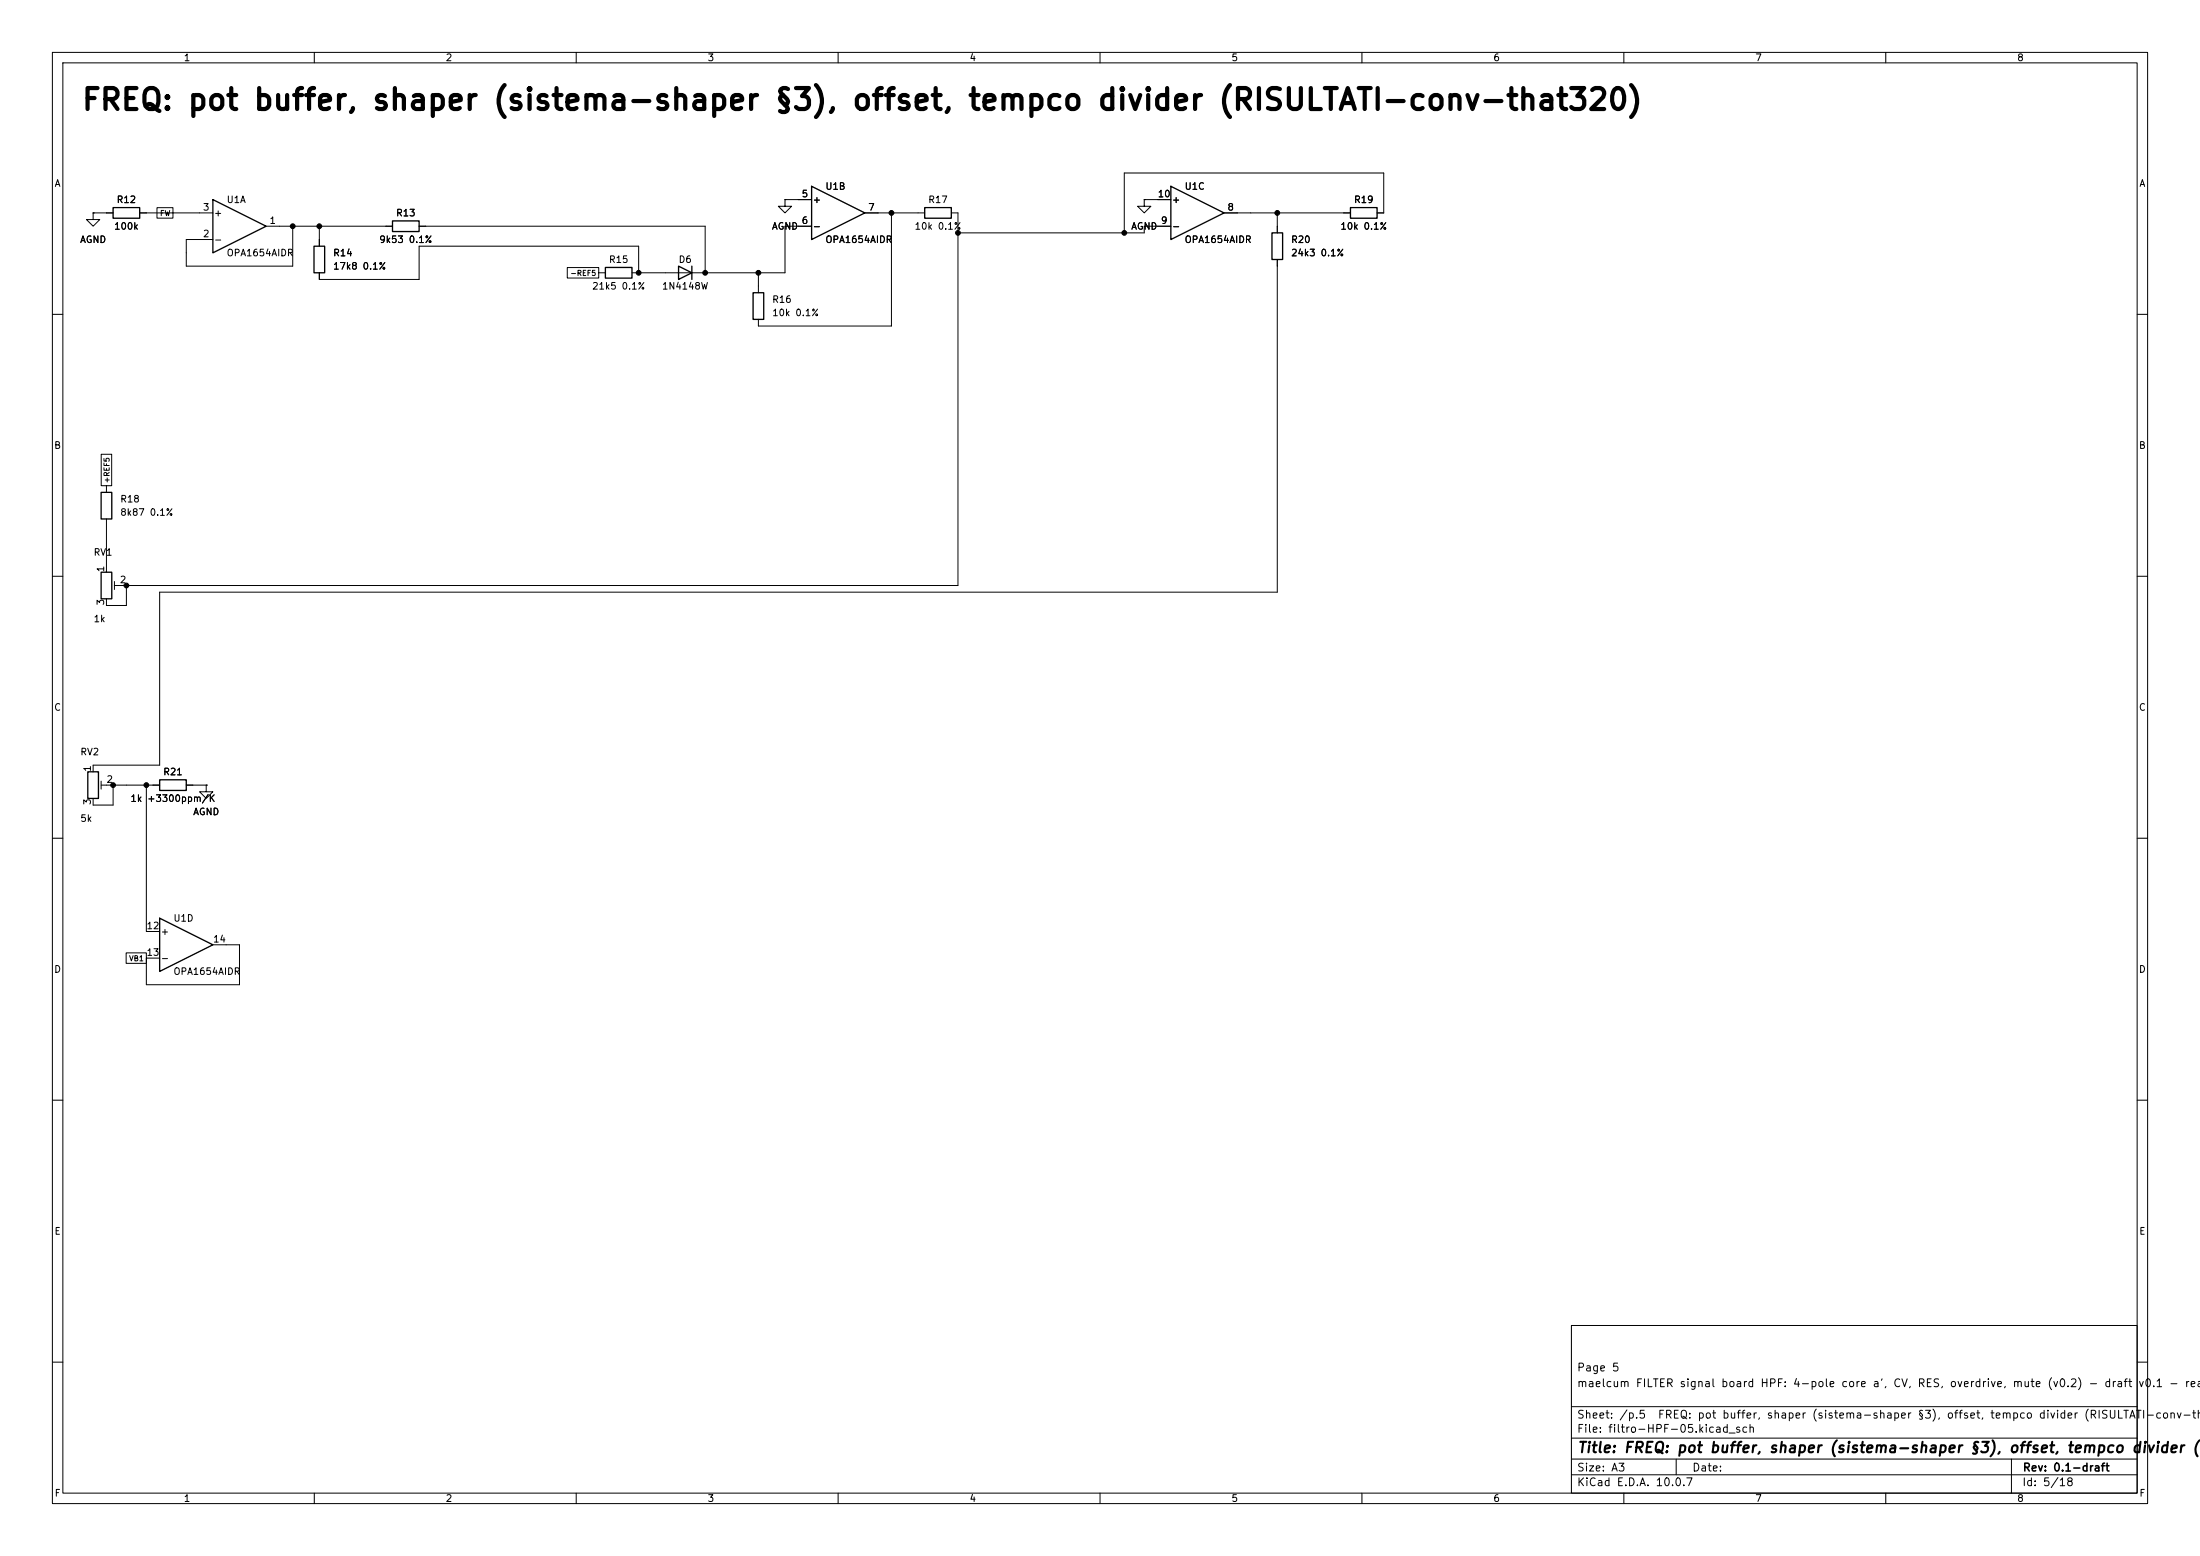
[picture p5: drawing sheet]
(kicad_sch
 (version 20260101)
 (generator "eeschema")
 (generator_version "10.0")
 (paper "A3")
 (title_block
  (title "FREQ: pot buffer, shaper (sistema-shaper §3), offset, tempco divider (RISULTATI-conv-that320)")
  (rev "0.1-draft")
  (comment 1 "maelcum FILTER signal board HPF: 4-pole core a', CV, RES, overdrive, mute (v0.2) - draft v0.1 - readable schematic")
  (comment 2 "Page 5"))
 (lib_symbols
  (symbol
   "Amplifier_Operational:TL074"
   (pin_names
    (offset 0.127)) (exclude_from_sim no) (in_bom yes) (on_board yes)
   (in_pos_files yes)
   (duplicate_pin_numbers_are_jumpers no)
   (property
    "Reference"
    "U" (at 0 5.08 0) (show_name no) (do_not_autoplace no) (effects (font (size 1.27 1.27)) (justify left)))
   (property
    "Value"
    "TL074" (at 0 -5.08 0) (show_name no) (do_not_autoplace no) (effects (font (size 1.27 1.27)) (justify left)))
   (property
    "Footprint"
    "" (at -1.27 2.54 0) (show_name no) (do_not_autoplace no) (hide yes) (effects (font (size 1.27 1.27))))
   (property
    "Datasheet"
    "http://www.ti.com/lit/ds/symlink/tl071.pdf" (at 1.27 5.08 0) (show_name no) (do_not_autoplace no) (hide yes) (effects (font (size 1.27 1.27))))
   (property
    "Description"
    "Quad Low-Noise JFET-Input Operational Amplifiers, DIP-14/SOIC-14" (at 0 0 0) (show_name no) (do_not_autoplace no) (hide yes) (effects (font (size 1.27 1.27))))
   (property
    "ki_locked"
    "" (at 0 0 0) (show_name no) (do_not_autoplace no) (effects (font (size 1.27 1.27))))
   (property
    "ki_keywords"
    "quad opamp" (at 0 0 0) (show_name no) (do_not_autoplace no) (hide yes) (effects (font (size 1.27 1.27))))
   (property
    "ki_fp_filters"
    "SOIC*3.9x8.7mm*P1.27mm* DIP*W7.62mm* TSSOP*4.4x5mm*P0.65mm* SSOP*5.3x6.2mm*P0.65mm* MSOP*3x3mm*P0.5mm*" (at 0 0 0) (show_name no) (do_not_autoplace no) (hide yes) (effects (font (size 1.27 1.27))))
   (symbol
    "TL074_1_1"
    (polyline (pts (xy -5.08 5.08) (xy 5.08 0) (xy -5.08 -5.08) (xy -5.08 5.08)) (stroke (width 0.254) (type default)) (fill (type background)))
    (pin
    output
    line (at 7.62 0 180) (length 2.54) (name
    "" (effects (font (size 1.27 1.27)))) (number
    "1" (effects (font (size 1.27 1.27)))))
    (pin
    input
    line (at -7.62 -2.54 0) (length 2.54) (name
    "-" (effects (font (size 1.27 1.27)))) (number
    "2" (effects (font (size 1.27 1.27)))))
    (pin
    input
    line (at -7.62 2.54 0) (length 2.54) (name
    "+" (effects (font (size 1.27 1.27)))) (number
    "3" (effects (font (size 1.27 1.27))))))
   (symbol
    "TL074_2_1"
    (polyline (pts (xy -5.08 5.08) (xy 5.08 0) (xy -5.08 -5.08) (xy -5.08 5.08)) (stroke (width 0.254) (type default)) (fill (type background)))
    (pin
    input
    line (at -7.62 2.54 0) (length 2.54) (name
    "+" (effects (font (size 1.27 1.27)))) (number
    "5" (effects (font (size 1.27 1.27)))))
    (pin
    input
    line (at -7.62 -2.54 0) (length 2.54) (name
    "-" (effects (font (size 1.27 1.27)))) (number
    "6" (effects (font (size 1.27 1.27)))))
    (pin
    output
    line (at 7.62 0 180) (length 2.54) (name
    "" (effects (font (size 1.27 1.27)))) (number
    "7" (effects (font (size 1.27 1.27))))))
   (symbol
    "TL074_3_1"
    (polyline (pts (xy -5.08 5.08) (xy 5.08 0) (xy -5.08 -5.08) (xy -5.08 5.08)) (stroke (width 0.254) (type default)) (fill (type background)))
    (pin
    output
    line (at 7.62 0 180) (length 2.54) (name
    "" (effects (font (size 1.27 1.27)))) (number
    "8" (effects (font (size 1.27 1.27)))))
    (pin
    input
    line (at -7.62 -2.54 0) (length 2.54) (name
    "-" (effects (font (size 1.27 1.27)))) (number
    "9" (effects (font (size 1.27 1.27)))))
    (pin
    input
    line (at -7.62 2.54 0) (length 2.54) (name
    "+" (effects (font (size 1.27 1.27)))) (number
    "10" (effects (font (size 1.27 1.27))))))
   (symbol
    "TL074_4_1"
    (polyline (pts (xy -5.08 5.08) (xy 5.08 0) (xy -5.08 -5.08) (xy -5.08 5.08)) (stroke (width 0.254) (type default)) (fill (type background)))
    (pin
    input
    line (at -7.62 2.54 0) (length 2.54) (name
    "+" (effects (font (size 1.27 1.27)))) (number
    "12" (effects (font (size 1.27 1.27)))))
    (pin
    input
    line (at -7.62 -2.54 0) (length 2.54) (name
    "-" (effects (font (size 1.27 1.27)))) (number
    "13" (effects (font (size 1.27 1.27)))))
    (pin
    output
    line (at 7.62 0 180) (length 2.54) (name
    "" (effects (font (size 1.27 1.27)))) (number
    "14" (effects (font (size 1.27 1.27))))))
   (symbol
    "TL074_5_1"
    (pin
    power_in
    line (at -2.54 7.62 270) (length 3.81) (name
    "V+" (effects (font (size 1.27 1.27)))) (number
    "4" (effects (font (size 1.27 1.27)))))
    (pin
    power_in
    line (at -2.54 -7.62 90) (length 3.81) (name
    "V-" (effects (font (size 1.27 1.27)))) (number
    "11" (effects (font (size 1.27 1.27))))))
   (embedded_fonts no))
  (symbol
   "Device:R"
   (pin_numbers (hide yes))
   (pin_names
    (offset 0)) (exclude_from_sim no) (in_bom yes) (on_board yes)
   (in_pos_files yes)
   (duplicate_pin_numbers_are_jumpers no)
   (property
    "Reference"
    "R" (at 2.032 0 90) (show_name no) (do_not_autoplace no) (effects (font (size 1.27 1.27))))
   (property
    "Value"
    "R" (at 0 0 90) (show_name no) (do_not_autoplace no) (effects (font (size 1.27 1.27))))
   (property
    "Footprint"
    "" (at -1.778 0 90) (show_name no) (do_not_autoplace no) (hide yes) (effects (font (size 1.27 1.27))))
   (property
    "Datasheet"
    "" (at 0 0 0) (show_name no) (do_not_autoplace no) (hide yes) (effects (font (size 1.27 1.27))))
   (property
    "Description"
    "Resistor" (at 0 0 0) (show_name no) (do_not_autoplace no) (hide yes) (effects (font (size 1.27 1.27))))
   (property
    "ki_keywords"
    "R res resistor" (at 0 0 0) (show_name no) (do_not_autoplace no) (hide yes) (effects (font (size 1.27 1.27))))
   (property
    "ki_fp_filters"
    "R_*" (at 0 0 0) (show_name no) (do_not_autoplace no) (hide yes) (effects (font (size 1.27 1.27))))
   (symbol
    "R_0_1"
    (rectangle (start -1.016 -2.54) (end 1.016 2.54) (stroke (width 0.254) (type default)) (fill (type none))))
   (symbol
    "R_1_1"
    (pin
    passive
    line (at 0 3.81 270) (length 1.27) (name
    "" (effects (font (size 1.27 1.27)))) (number
    "1" (effects (font (size 1.27 1.27)))))
    (pin
    passive
    line (at 0 -3.81 90) (length 1.27) (name
    "" (effects (font (size 1.27 1.27)))) (number
    "2" (effects (font (size 1.27 1.27))))))
   (embedded_fonts no))
  (symbol
   "power:GND"
   (power global)
   (pin_numbers (hide yes))
   (pin_names
    (offset 0) (hide yes)) (exclude_from_sim no) (in_bom yes) (on_board yes)
   (in_pos_files yes)
   (duplicate_pin_numbers_are_jumpers no)
   (property
    "Reference"
    "#PWR" (at 0 -6.35 0) (show_name no) (do_not_autoplace no) (hide yes) (effects (font (size 1.27 1.27))))
   (property
    "Value"
    "GND" (at 0 -3.81 0) (show_name no) (do_not_autoplace no) (effects (font (size 1.27 1.27))))
   (property
    "Footprint"
    "" (at 0 0 0) (show_name no) (do_not_autoplace no) (hide yes) (effects (font (size 1.27 1.27))))
   (property
    "Datasheet"
    "" (at 0 0 0) (show_name no) (do_not_autoplace no) (hide yes) (effects (font (size 1.27 1.27))))
   (property
    "Description"
    "Power symbol creates a global label with name \"GND\" , ground" (at 0 0 0) (show_name no) (do_not_autoplace no) (hide yes) (effects (font (size 1.27 1.27))))
   (property
    "ki_keywords"
    "global power" (at 0 0 0) (show_name no) (do_not_autoplace no) (hide yes) (effects (font (size 1.27 1.27))))
   (symbol
    "GND_0_1"
    (polyline (pts (xy 0 0) (xy 0 -1.27) (xy 1.27 -1.27) (xy 0 -2.54) (xy -1.27 -1.27) (xy 0 -1.27)) (stroke (width 0) (type default)) (fill (type none))))
   (symbol
    "GND_1_1"
    (pin
    power_in
    line (at 0 0 270) (length 0) (name
    "" (effects (font (size 1.27 1.27)))) (number
    "1" (effects (font (size 1.27 1.27))))))
   (embedded_fonts no))
  (symbol
   "Diode:1N4148W"
   (pin_numbers (hide yes))
   (pin_names (hide yes)) (exclude_from_sim no) (in_bom yes) (on_board yes)
   (in_pos_files yes)
   (duplicate_pin_numbers_are_jumpers no)
   (property
    "Reference"
    "D" (at 0 2.54 0) (show_name no) (do_not_autoplace no) (effects (font (size 1.27 1.27))))
   (property
    "Value"
    "1N4148W" (at 0 -2.54 0) (show_name no) (do_not_autoplace no) (effects (font (size 1.27 1.27))))
   (property
    "Footprint"
    "Diode_SMD:D_SOD-123" (at 0 -4.445 0) (show_name no) (do_not_autoplace no) (hide yes) (effects (font (size 1.27 1.27))))
   (property
    "Datasheet"
    "https://www.vishay.com/docs/85748/1n4148w.pdf" (at 0 0 0) (show_name no) (do_not_autoplace no) (hide yes) (effects (font (size 1.27 1.27))))
   (property
    "Description"
    "75V 0.15A Fast Switching Diode, SOD-123" (at 0 0 0) (show_name no) (do_not_autoplace no) (hide yes) (effects (font (size 1.27 1.27))))
   (property
    "Sim.Device"
    "D" (at 0 0 0) (show_name no) (do_not_autoplace no) (hide yes) (effects (font (size 1.27 1.27))))
   (property
    "Sim.Pins"
    "1=K 2=A" (at 0 0 0) (show_name no) (do_not_autoplace no) (hide yes) (effects (font (size 1.27 1.27))))
   (property
    "ki_keywords"
    "diode" (at 0 0 0) (show_name no) (do_not_autoplace no) (hide yes) (effects (font (size 1.27 1.27))))
   (property
    "ki_fp_filters"
    "D*SOD?123*" (at 0 0 0) (show_name no) (do_not_autoplace no) (hide yes) (effects (font (size 1.27 1.27))))
   (symbol
    "1N4148W_0_1"
    (polyline (pts (xy -1.27 1.27) (xy -1.27 -1.27)) (stroke (width 0.254) (type default)) (fill (type none)))
    (polyline (pts (xy 1.27 1.27) (xy 1.27 -1.27) (xy -1.27 0) (xy 1.27 1.27)) (stroke (width 0.254) (type default)) (fill (type none)))
    (polyline (pts (xy 1.27 0) (xy -1.27 0)) (stroke (width 0) (type default)) (fill (type none))))
   (symbol
    "1N4148W_1_1"
    (pin
    passive
    line (at -3.81 0 0) (length 2.54) (name
    "K" (effects (font (size 1.27 1.27)))) (number
    "1" (effects (font (size 1.27 1.27)))))
    (pin
    passive
    line (at 3.81 0 180) (length 2.54) (name
    "A" (effects (font (size 1.27 1.27)))) (number
    "2" (effects (font (size 1.27 1.27))))))
   (embedded_fonts no))
  (symbol
   "Device:R_Potentiometer_Trim"
   (pin_names
    (offset 1.016) (hide yes)) (exclude_from_sim no) (in_bom yes) (on_board yes)
   (in_pos_files yes)
   (duplicate_pin_numbers_are_jumpers no)
   (property
    "Reference"
    "RV" (at -4.445 0 90) (show_name no) (do_not_autoplace no) (effects (font (size 1.27 1.27))))
   (property
    "Value"
    "R_Potentiometer_Trim" (at -2.54 0 90) (show_name no) (do_not_autoplace no) (effects (font (size 1.27 1.27))))
   (property
    "Footprint"
    "" (at 0 0 0) (show_name no) (do_not_autoplace no) (hide yes) (effects (font (size 1.27 1.27))))
   (property
    "Datasheet"
    "" (at 0 0 0) (show_name no) (do_not_autoplace no) (hide yes) (effects (font (size 1.27 1.27))))
   (property
    "Description"
    "Trim-potentiometer" (at 0 0 0) (show_name no) (do_not_autoplace no) (hide yes) (effects (font (size 1.27 1.27))))
   (property
    "Sim.Device"
    "R" (at 0 0 0) (show_name no) (do_not_autoplace no) (hide yes) (effects (font (size 1.27 1.27))))
   (property
    "Sim.Type"
    "POT" (at 0 0 0) (show_name no) (do_not_autoplace no) (hide yes) (effects (font (size 1.27 1.27))))
   (property
    "Sim.Pins"
    "1=r0 2=wiper 3=r1" (at 0 0 0) (show_name no) (do_not_autoplace no) (hide yes) (effects (font (size 1.27 1.27))))
   (property
    "ki_keywords"
    "resistor variable trimpot trimmer" (at 0 0 0) (show_name no) (do_not_autoplace no) (hide yes) (effects (font (size 1.27 1.27))))
   (property
    "ki_fp_filters"
    "Potentiometer*" (at 0 0 0) (show_name no) (do_not_autoplace no) (hide yes) (effects (font (size 1.27 1.27))))
   (symbol
    "R_Potentiometer_Trim_0_1"
    (rectangle (start 1.016 2.54) (end -1.016 -2.54) (stroke (width 0.254) (type default)) (fill (type none)))
    (polyline (pts (xy 1.524 0.762) (xy 1.524 -0.762)) (stroke (width 0) (type default)) (fill (type none)))
    (polyline (pts (xy 2.54 0) (xy 1.524 0)) (stroke (width 0) (type default)) (fill (type none))))
   (symbol
    "R_Potentiometer_Trim_1_1"
    (pin
    passive
    line (at 0 3.81 270) (length 1.27) (name
    "1" (effects (font (size 1.27 1.27)))) (number
    "1" (effects (font (size 1.27 1.27)))))
    (pin
    passive
    line (at 3.81 0 180) (length 1.27) (name
    "2" (effects (font (size 1.27 1.27)))) (number
    "2" (effects (font (size 1.27 1.27)))))
    (pin
    passive
    line (at 0 -3.81 90) (length 1.27) (name
    "3" (effects (font (size 1.27 1.27)))) (number
    "3" (effects (font (size 1.27 1.27))))))
   (embedded_fonts no)))
 (text
  "FREQ: pot buffer, shaper (sistema-shaper §3), offset, tempco divider (RISULTATI-conv-that320)"
  (exclude_from_sim no)
  (at 15.24 21.59 0)
  (effects (font (size 4 4)
    (bold yes)) (justify left bottom)))
 (symbol
  (lib_id "Amplifier_Operational:TL074")
  (at 45.72 43.18 0)
  (unit 1)
  (body_style 1)
  (exclude_from_sim no)
  (in_bom yes)
  (on_board yes)
  (dnp no)
  (property
   "Reference"
   "U1" (at 43.18 38.1 0) (effects (font (size 1.27 1.27)) (justify left)))
  (property
   "Value"
   "OPA1654AIDR" (at 43.18 48.26 0) (effects (font (size 1.27 1.27)) (justify left)))
  (property
   "Footprint"
   "Package_SO:SOIC-14_3.9x8.7mm_P1.27mm" (at 45.72 43.18 0) (effects (font (size 1.27 1.27)) (justify left) (hide yes)))
  (property
   "Datasheet"
   "" (at 45.72 43.18 0) (effects (font (size 1.27 1.27)) (justify left) (hide yes)))
  (property
   "Nota"
   "FREQ: buffer del pot, shaper, offset, buffer della base dei Q1" (at 45.72 43.18 0) (effects (font (size 1.27 1.27)) (justify left) (hide yes)))
  (pin
   "1")
  (pin
   "2")
  (pin
   "3")
  (instances (project
    "filtro-HPF" (path
    "/7a3f7285-eb38-561d-91e0-6ac4030fed34/9e66d3da-4fb2-530f-bc25-a22deb5ec03e" (reference "U1") (unit 1)))))
 (wire
  (pts (xy 53.34 43.18) (xy 55.88 43.18))
  (stroke (width 0) (type default)))
 (symbol
  (lib_id "Device:R")
  (at 60.96 49.53 0)
  (unit 1)
  (body_style 1)
  (exclude_from_sim no)
  (in_bom yes)
  (on_board yes)
  (dnp no)
  (property
   "Reference"
   "R14" (at 63.5 48.26 0) (effects (font (size 1.27 1.27)) (justify left)))
  (property
   "Value"
   "17k8 0.1%" (at 63.5 50.8 0) (effects (font (size 1.27 1.27)) (justify left)))
  (property
   "Footprint"
   "Resistor_SMD:R_0805_2012Metric" (at 60.96 49.53 0) (effects (font (size 1.27 1.27)) (justify left) (hide yes)))
  (property
   "Datasheet"
   "" (at 60.96 49.53 0) (effects (font (size 1.27 1.27)) (justify left) (hide yes)))
  (pin
   "1")
  (pin
   "2")
  (instances (project
    "filtro-HPF" (path
    "/7a3f7285-eb38-561d-91e0-6ac4030fed34/9e66d3da-4fb2-530f-bc25-a22deb5ec03e" (reference "R14") (unit 1)))))
 (symbol
  (lib_id "Device:R")
  (at 77.47 43.18 90)
  (unit 1)
  (body_style 1)
  (exclude_from_sim no)
  (in_bom yes)
  (on_board yes)
  (dnp no)
  (property
   "Reference"
   "R13" (at 77.47 40.64 90) (effects (font (size 1.27 1.27))))
  (property
   "Value"
   "9k53 0.1%" (at 77.47 45.72 90) (effects (font (size 1.27 1.27))))
  (property
   "Footprint"
   "Resistor_SMD:R_0805_2012Metric" (at 77.47 43.18 0) (effects (font (size 1.27 1.27)) (justify left) (hide yes)))
  (property
   "Datasheet"
   "" (at 77.47 43.18 0) (effects (font (size 1.27 1.27)) (justify left) (hide yes)))
  (property
   "Nota"
   "shaper-filtro-freq-hpf.cir" (at 77.47 43.18 0) (effects (font (size 1.27 1.27)) (justify left) (hide yes)))
  (pin
   "1")
  (pin
   "2")
  (instances (project
    "filtro-HPF" (path
    "/7a3f7285-eb38-561d-91e0-6ac4030fed34/9e66d3da-4fb2-530f-bc25-a22deb5ec03e" (reference "R13") (unit 1)))))
 (wire
  (pts (xy 55.88 43.18) (xy 60.96 43.18))
  (stroke (width 0) (type default)))
 (wire
  (pts (xy 60.96 43.18) (xy 60.96 45.72))
  (stroke (width 0) (type default)))
 (wire
  (pts (xy 60.96 43.18) (xy 73.66 43.18))
  (stroke (width 0) (type default)))
 (junction
  (at 60.96 43.18)
  (diameter 0)
  (color 0 0 0 0))
 (wire
  (pts (xy 38.1 40.64) (xy 33.02 40.64))
  (stroke (width 0) (type default)))
 (symbol
  (lib_id "Device:R")
  (at 24.13 40.64 270)
  (unit 1)
  (body_style 1)
  (exclude_from_sim no)
  (in_bom yes)
  (on_board yes)
  (dnp no)
  (property
   "Reference"
   "R12" (at 24.13 38.1 90) (effects (font (size 1.27 1.27))))
  (property
   "Value"
   "100k" (at 24.13 43.18 90) (effects (font (size 1.27 1.27))))
  (property
   "Footprint"
   "Resistor_SMD:R_0805_2012Metric" (at 24.13 40.64 0) (effects (font (size 1.27 1.27)) (justify left) (hide yes)))
  (property
   "Datasheet"
   "" (at 24.13 40.64 0) (effects (font (size 1.27 1.27)) (justify left) (hide yes)))
  (property
   "Nota"
   "pot staccato = inizio corsa" (at 24.13 40.64 0) (effects (font (size 1.27 1.27)) (justify left) (hide yes)))
  (pin
   "1")
  (pin
   "2")
  (instances (project
    "filtro-HPF" (path
    "/7a3f7285-eb38-561d-91e0-6ac4030fed34/9e66d3da-4fb2-530f-bc25-a22deb5ec03e" (reference "R12") (unit 1)))))
 (wire
  (pts (xy 33.02 40.64) (xy 27.94 40.64))
  (stroke (width 0) (type default)))
 (wire
  (pts (xy 20.32 40.64) (xy 17.78 40.64))
  (stroke (width 0) (type default)))
 (symbol
  (lib_id "power:GND")
  (at 17.78 40.64 0)
  (unit 1)
  (body_style 1)
  (exclude_from_sim no)
  (in_bom yes)
  (on_board yes)
  (dnp no)
  (property
   "Reference"
   "#PWR001" (at 17.78 40.64 0) (effects (font (size 1.27 1.27)) (justify left) (hide yes)))
  (property
   "Value"
   "AGND" (at 17.78 45.72 0) (effects (font (size 1.27 1.27))))
  (property
   "Footprint"
   "" (at 17.78 40.64 0) (effects (font (size 1.27 1.27)) (justify left) (hide yes)))
  (property
   "Datasheet"
   "" (at 17.78 40.64 0) (effects (font (size 1.27 1.27)) (justify left) (hide yes)))
  (pin
   "1")
  (instances (project
    "filtro-HPF" (path
    "/7a3f7285-eb38-561d-91e0-6ac4030fed34/9e66d3da-4fb2-530f-bc25-a22deb5ec03e" (reference "#PWR001") (unit 1)))))
 (wire
  (pts (xy 38.1 45.72) (xy 35.56 45.72))
  (stroke (width 0) (type default)))
 (wire
  (pts (xy 35.56 45.72) (xy 35.56 48.26))
  (stroke (width 0) (type default)))
 (symbol
  (lib_id "Amplifier_Operational:TL074")
  (at 160.02 40.64 0)
  (unit 2)
  (body_style 1)
  (exclude_from_sim no)
  (in_bom yes)
  (on_board yes)
  (dnp no)
  (property
   "Reference"
   "U1" (at 157.48 35.56 0) (effects (font (size 1.27 1.27)) (justify left)))
  (property
   "Value"
   "OPA1654AIDR" (at 157.48 45.72 0) (effects (font (size 1.27 1.27)) (justify left)))
  (property
   "Footprint"
   "Package_SO:SOIC-14_3.9x8.7mm_P1.27mm" (at 160.02 40.64 0) (effects (font (size 1.27 1.27)) (justify left) (hide yes)))
  (property
   "Datasheet"
   "" (at 160.02 40.64 0) (effects (font (size 1.27 1.27)) (justify left) (hide yes)))
  (property
   "Nota"
   "FREQ: buffer del pot, shaper, offset, buffer della base dei Q1" (at 160.02 40.64 0) (effects (font (size 1.27 1.27)) (justify left) (hide yes)))
  (pin
   "5")
  (pin
   "6")
  (pin
   "7")
  (instances (project
    "filtro-HPF" (path
    "/7a3f7285-eb38-561d-91e0-6ac4030fed34/9e66d3da-4fb2-530f-bc25-a22deb5ec03e" (reference "U1") (unit 2)))))
 (wire
  (pts (xy 152.4 38.1) (xy 149.86 38.1))
  (stroke (width 0) (type default)))
 (symbol
  (lib_id "power:GND")
  (at 149.86 38.1 0)
  (unit 1)
  (body_style 1)
  (exclude_from_sim no)
  (in_bom yes)
  (on_board yes)
  (dnp no)
  (property
   "Reference"
   "#PWR002" (at 149.86 38.1 0) (effects (font (size 1.27 1.27)) (justify left) (hide yes)))
  (property
   "Value"
   "AGND" (at 149.86 43.18 0) (effects (font (size 1.27 1.27))))
  (property
   "Footprint"
   "" (at 149.86 38.1 0) (effects (font (size 1.27 1.27)) (justify left) (hide yes)))
  (property
   "Datasheet"
   "" (at 149.86 38.1 0) (effects (font (size 1.27 1.27)) (justify left) (hide yes)))
  (pin
   "1")
  (instances (project
    "filtro-HPF" (path
    "/7a3f7285-eb38-561d-91e0-6ac4030fed34/9e66d3da-4fb2-530f-bc25-a22deb5ec03e" (reference "#PWR002") (unit 1)))))
 (wire
  (pts (xy 152.4 43.18) (xy 149.86 43.18))
  (stroke (width 0) (type default)))
 (wire
  (pts (xy 149.86 43.18) (xy 149.86 52.07))
  (stroke (width 0) (type default)))
 (symbol
  (lib_id "Device:R")
  (at 144.78 58.42 0)
  (unit 1)
  (body_style 1)
  (exclude_from_sim no)
  (in_bom yes)
  (on_board yes)
  (dnp no)
  (property
   "Reference"
   "R16" (at 147.32 57.15 0) (effects (font (size 1.27 1.27)) (justify left)))
  (property
   "Value"
   "10k 0.1%" (at 147.32 59.69 0) (effects (font (size 1.27 1.27)) (justify left)))
  (property
   "Footprint"
   "Resistor_SMD:R_0805_2012Metric" (at 144.78 58.42 0) (effects (font (size 1.27 1.27)) (justify left) (hide yes)))
  (property
   "Datasheet"
   "" (at 144.78 58.42 0) (effects (font (size 1.27 1.27)) (justify left) (hide yes)))
  (pin
   "1")
  (pin
   "2")
  (instances (project
    "filtro-HPF" (path
    "/7a3f7285-eb38-561d-91e0-6ac4030fed34/9e66d3da-4fb2-530f-bc25-a22deb5ec03e" (reference "R16") (unit 1)))))
 (symbol
  (lib_id "Diode:1N4148W")
  (at 130.81 52.07 180)
  (unit 1)
  (body_style 1)
  (exclude_from_sim no)
  (in_bom yes)
  (on_board yes)
  (dnp no)
  (property
   "Reference"
   "D6" (at 130.81 49.53 0) (effects (font (size 1.27 1.27))))
  (property
   "Value"
   "1N4148W" (at 130.81 54.61 0) (effects (font (size 1.27 1.27))))
  (property
   "Footprint"
   "Diode_SMD:D_SOD-123" (at 130.81 52.07 0) (effects (font (size 1.27 1.27)) (justify left) (hide yes)))
  (property
   "Datasheet"
   "" (at 130.81 52.07 0) (effects (font (size 1.27 1.27)) (justify left) (hide yes)))
  (pin
   "1")
  (pin
   "2")
  (instances (project
    "filtro-HPF" (path
    "/7a3f7285-eb38-561d-91e0-6ac4030fed34/9e66d3da-4fb2-530f-bc25-a22deb5ec03e" (reference "D6") (unit 1)))))
 (symbol
  (lib_id "Device:R")
  (at 118.11 52.07 270)
  (unit 1)
  (body_style 1)
  (exclude_from_sim no)
  (in_bom yes)
  (on_board yes)
  (dnp no)
  (property
   "Reference"
   "R15" (at 118.11 49.53 90) (effects (font (size 1.27 1.27))))
  (property
   "Value"
   "21k5 0.1%" (at 118.11 54.61 90) (effects (font (size 1.27 1.27))))
  (property
   "Footprint"
   "Resistor_SMD:R_0805_2012Metric" (at 118.11 52.07 0) (effects (font (size 1.27 1.27)) (justify left) (hide yes)))
  (property
   "Datasheet"
   "" (at 118.11 52.07 0) (effects (font (size 1.27 1.27)) (justify left) (hide yes)))
  (pin
   "1")
  (pin
   "2")
  (instances (project
    "filtro-HPF" (path
    "/7a3f7285-eb38-561d-91e0-6ac4030fed34/9e66d3da-4fb2-530f-bc25-a22deb5ec03e" (reference "R15") (unit 1)))))
 (wire
  (pts (xy 149.86 52.07) (xy 144.78 52.07))
  (stroke (width 0) (type default)))
 (wire
  (pts (xy 144.78 52.07) (xy 144.78 54.61))
  (stroke (width 0) (type default)))
 (wire
  (pts (xy 144.78 52.07) (xy 134.62 52.07))
  (stroke (width 0) (type default)))
 (wire
  (pts (xy 127 52.07) (xy 121.92 52.07))
  (stroke (width 0) (type default)))
 (junction
  (at 144.78 52.07)
  (diameter 0)
  (color 0 0 0 0))
 (wire
  (pts (xy 167.64 40.64) (xy 170.18 40.64))
  (stroke (width 0) (type default)))
 (symbol
  (lib_id "Device:R")
  (at 179.07 40.64 90)
  (unit 1)
  (body_style 1)
  (exclude_from_sim no)
  (in_bom yes)
  (on_board yes)
  (dnp no)
  (property
   "Reference"
   "R17" (at 179.07 38.1 90) (effects (font (size 1.27 1.27))))
  (property
   "Value"
   "10k 0.1%" (at 179.07 43.18 90) (effects (font (size 1.27 1.27))))
  (property
   "Footprint"
   "Resistor_SMD:R_0805_2012Metric" (at 179.07 40.64 0) (effects (font (size 1.27 1.27)) (justify left) (hide yes)))
  (property
   "Datasheet"
   "" (at 179.07 40.64 0) (effects (font (size 1.27 1.27)) (justify left) (hide yes)))
  (pin
   "1")
  (pin
   "2")
  (instances (project
    "filtro-HPF" (path
    "/7a3f7285-eb38-561d-91e0-6ac4030fed34/9e66d3da-4fb2-530f-bc25-a22deb5ec03e" (reference "R17") (unit 1)))))
 (wire
  (pts (xy 170.18 40.64) (xy 175.26 40.64))
  (stroke (width 0) (type default)))
 (symbol
  (lib_id "Amplifier_Operational:TL074")
  (at 228.6 40.64 0)
  (unit 3)
  (body_style 1)
  (exclude_from_sim no)
  (in_bom yes)
  (on_board yes)
  (dnp no)
  (property
   "Reference"
   "U1" (at 226.06 35.56 0) (effects (font (size 1.27 1.27)) (justify left)))
  (property
   "Value"
   "OPA1654AIDR" (at 226.06 45.72 0) (effects (font (size 1.27 1.27)) (justify left)))
  (property
   "Footprint"
   "Package_SO:SOIC-14_3.9x8.7mm_P1.27mm" (at 228.6 40.64 0) (effects (font (size 1.27 1.27)) (justify left) (hide yes)))
  (property
   "Datasheet"
   "" (at 228.6 40.64 0) (effects (font (size 1.27 1.27)) (justify left) (hide yes)))
  (property
   "Nota"
   "FREQ: buffer del pot, shaper, offset, buffer della base dei Q1" (at 228.6 40.64 0) (effects (font (size 1.27 1.27)) (justify left) (hide yes)))
  (pin
   "8")
  (pin
   "9")
  (pin
   "10")
  (instances (project
    "filtro-HPF" (path
    "/7a3f7285-eb38-561d-91e0-6ac4030fed34/9e66d3da-4fb2-530f-bc25-a22deb5ec03e" (reference "U1") (unit 3)))))
 (wire
  (pts (xy 236.22 40.64) (xy 238.76 40.64))
  (stroke (width 0) (type default)))
 (symbol
  (lib_id "Device:R")
  (at 243.84 46.99 0)
  (unit 1)
  (body_style 1)
  (exclude_from_sim no)
  (in_bom yes)
  (on_board yes)
  (dnp no)
  (property
   "Reference"
   "R20" (at 246.38 45.72 0) (effects (font (size 1.27 1.27)) (justify left)))
  (property
   "Value"
   "24k3 0.1%" (at 246.38 48.26 0) (effects (font (size 1.27 1.27)) (justify left)))
  (property
   "Footprint"
   "Resistor_SMD:R_0805_2012Metric" (at 243.84 46.99 0) (effects (font (size 1.27 1.27)) (justify left) (hide yes)))
  (property
   "Datasheet"
   "" (at 243.84 46.99 0) (effects (font (size 1.27 1.27)) (justify left) (hide yes)))
  (property
   "Nota"
   "26,7k = 24,3k + trimmer (scala, ottave)" (at 243.84 46.99 0) (effects (font (size 1.27 1.27)) (justify left) (hide yes)))
  (pin
   "1")
  (pin
   "2")
  (instances (project
    "filtro-HPF" (path
    "/7a3f7285-eb38-561d-91e0-6ac4030fed34/9e66d3da-4fb2-530f-bc25-a22deb5ec03e" (reference "R20") (unit 1)))))
 (symbol
  (lib_id "Device:R")
  (at 260.35 40.64 270)
  (unit 1)
  (body_style 1)
  (exclude_from_sim no)
  (in_bom yes)
  (on_board yes)
  (dnp no)
  (property
   "Reference"
   "R19" (at 260.35 38.1 90) (effects (font (size 1.27 1.27))))
  (property
   "Value"
   "10k 0.1%" (at 260.35 43.18 90) (effects (font (size 1.27 1.27))))
  (property
   "Footprint"
   "Resistor_SMD:R_0805_2012Metric" (at 260.35 40.64 0) (effects (font (size 1.27 1.27)) (justify left) (hide yes)))
  (property
   "Datasheet"
   "" (at 260.35 40.64 0) (effects (font (size 1.27 1.27)) (justify left) (hide yes)))
  (pin
   "1")
  (pin
   "2")
  (instances (project
    "filtro-HPF" (path
    "/7a3f7285-eb38-561d-91e0-6ac4030fed34/9e66d3da-4fb2-530f-bc25-a22deb5ec03e" (reference "R19") (unit 1)))))
 (wire
  (pts (xy 238.76 40.64) (xy 243.84 40.64))
  (stroke (width 0) (type default)))
 (wire
  (pts (xy 243.84 40.64) (xy 243.84 43.18))
  (stroke (width 0) (type default)))
 (wire
  (pts (xy 243.84 40.64) (xy 256.54 40.64))
  (stroke (width 0) (type default)))
 (junction
  (at 243.84 40.64)
  (diameter 0)
  (color 0 0 0 0))
 (wire
  (pts (xy 220.98 38.1) (xy 218.44 38.1))
  (stroke (width 0) (type default)))
 (symbol
  (lib_id "power:GND")
  (at 218.44 38.1 0)
  (unit 1)
  (body_style 1)
  (exclude_from_sim no)
  (in_bom yes)
  (on_board yes)
  (dnp no)
  (property
   "Reference"
   "#PWR003" (at 218.44 38.1 0) (effects (font (size 1.27 1.27)) (justify left) (hide yes)))
  (property
   "Value"
   "AGND" (at 218.44 43.18 0) (effects (font (size 1.27 1.27))))
  (property
   "Footprint"
   "" (at 218.44 38.1 0) (effects (font (size 1.27 1.27)) (justify left) (hide yes)))
  (property
   "Datasheet"
   "" (at 218.44 38.1 0) (effects (font (size 1.27 1.27)) (justify left) (hide yes)))
  (pin
   "1")
  (instances (project
    "filtro-HPF" (path
    "/7a3f7285-eb38-561d-91e0-6ac4030fed34/9e66d3da-4fb2-530f-bc25-a22deb5ec03e" (reference "#PWR003") (unit 1)))))
 (wire
  (pts (xy 220.98 43.18) (xy 218.44 43.18))
  (stroke (width 0) (type default)))
 (wire
  (pts (xy 218.44 44.45) (xy 218.44 43.18))
  (stroke (width 0) (type default)))
 (symbol
  (lib_id "Device:R_Potentiometer_Trim")
  (at 20.32 111.76 0)
  (unit 1)
  (body_style 1)
  (exclude_from_sim no)
  (in_bom yes)
  (on_board yes)
  (dnp no)
  (property
   "Reference"
   "RV1" (at 17.78 105.41 0) (effects (font (size 1.27 1.27)) (justify left)))
  (property
   "Value"
   "1k" (at 17.78 118.11 0) (effects (font (size 1.27 1.27)) (justify left)))
  (property
   "Footprint"
   "Potentiometer_THT:Potentiometer_Bourns_3266W_Vertical" (at 20.32 111.76 0) (effects (font (size 1.27 1.27)) (justify left) (hide yes)))
  (property
   "Datasheet"
   "" (at 20.32 111.76 0) (effects (font (size 1.27 1.27)) (justify left) (hide yes)))
  (property
   "Nota"
   "ZERO della frequenza (RISULTATI-conv-that320)" (at 20.32 111.76 0) (effects (font (size 1.27 1.27)) (justify left) (hide yes)))
  (pin
   "1")
  (pin
   "2")
  (pin
   "3")
  (instances (project
    "filtro-HPF" (path
    "/7a3f7285-eb38-561d-91e0-6ac4030fed34/9e66d3da-4fb2-530f-bc25-a22deb5ec03e" (reference "RV1") (unit 1)))))
 (wire
  (pts (xy 20.32 107.95) (xy 20.32 105.41))
  (stroke (width 0) (type default)))
 (symbol
  (lib_id "Device:R")
  (at 20.32 96.52 0)
  (unit 1)
  (body_style 1)
  (exclude_from_sim no)
  (in_bom yes)
  (on_board yes)
  (dnp no)
  (property
   "Reference"
   "R18" (at 22.86 95.25 0) (effects (font (size 1.27 1.27)) (justify left)))
  (property
   "Value"
   "8k87 0.1%" (at 22.86 97.79 0) (effects (font (size 1.27 1.27)) (justify left)))
  (property
   "Footprint"
   "Resistor_SMD:R_0805_2012Metric" (at 20.32 96.52 0) (effects (font (size 1.27 1.27)) (justify left) (hide yes)))
  (property
   "Datasheet"
   "" (at 20.32 96.52 0) (effects (font (size 1.27 1.27)) (justify left) (hide yes)))
  (property
   "Nota"
   "offset 5,40 V: 9,26k = 8,87k + trimmer (zero)" (at 20.32 96.52 0) (effects (font (size 1.27 1.27)) (justify left) (hide yes)))
  (pin
   "1")
  (pin
   "2")
  (instances (project
    "filtro-HPF" (path
    "/7a3f7285-eb38-561d-91e0-6ac4030fed34/9e66d3da-4fb2-530f-bc25-a22deb5ec03e" (reference "R18") (unit 1)))))
 (wire
  (pts (xy 20.32 105.41) (xy 20.32 100.33))
  (stroke (width 0) (type default)))
 (symbol
  (lib_id "Device:R_Potentiometer_Trim")
  (at 17.78 149.86 0)
  (unit 1)
  (body_style 1)
  (exclude_from_sim no)
  (in_bom yes)
  (on_board yes)
  (dnp no)
  (property
   "Reference"
   "RV2" (at 15.24 143.51 0) (effects (font (size 1.27 1.27)) (justify left)))
  (property
   "Value"
   "5k" (at 15.24 156.21 0) (effects (font (size 1.27 1.27)) (justify left)))
  (property
   "Footprint"
   "Potentiometer_THT:Potentiometer_Bourns_3266W_Vertical" (at 17.78 149.86 0) (effects (font (size 1.27 1.27)) (justify left) (hide yes)))
  (property
   "Datasheet"
   "" (at 17.78 149.86 0) (effects (font (size 1.27 1.27)) (justify left) (hide yes)))
  (property
   "Nota"
   "SCALA della frequenza" (at 17.78 149.86 0) (effects (font (size 1.27 1.27)) (justify left) (hide yes)))
  (pin
   "1")
  (pin
   "2")
  (pin
   "3")
  (instances (project
    "filtro-HPF" (path
    "/7a3f7285-eb38-561d-91e0-6ac4030fed34/9e66d3da-4fb2-530f-bc25-a22deb5ec03e" (reference "RV2") (unit 1)))))
 (wire
  (pts (xy 21.59 149.86) (xy 24.13 149.86))
  (stroke (width 0) (type default)))
 (symbol
  (lib_id "Device:R")
  (at 33.02 149.86 90)
  (unit 1)
  (body_style 1)
  (exclude_from_sim no)
  (in_bom yes)
  (on_board yes)
  (dnp no)
  (property
   "Reference"
   "R21" (at 33.02 147.32 90) (effects (font (size 1.27 1.27))))
  (property
   "Value"
   "1k +3300ppm/K" (at 33.02 152.4 90) (effects (font (size 1.27 1.27))))
  (property
   "Footprint"
   "Resistor_SMD:R_1206_3216Metric" (at 33.02 149.86 0) (effects (font (size 1.27 1.27)) (justify left) (hide yes)))
  (property
   "Datasheet"
   "" (at 33.02 149.86 0) (effects (font (size 1.27 1.27)) (justify left) (hide yes)))
  (property
   "Nota"
   "NOTA: tempco +3300 ppm/K, incollata ai THAT 320 (RISULTATI-conv-that320)" (at 33.02 149.86 0) (effects (font (size 1.27 1.27)) (justify left) (hide yes)))
  (pin
   "1")
  (pin
   "2")
  (instances (project
    "filtro-HPF" (path
    "/7a3f7285-eb38-561d-91e0-6ac4030fed34/9e66d3da-4fb2-530f-bc25-a22deb5ec03e" (reference "R21") (unit 1)))))
 (wire
  (pts (xy 24.13 149.86) (xy 29.21 149.86))
  (stroke (width 0) (type default)))
 (wire
  (pts (xy 36.83 149.86) (xy 39.37 149.86))
  (stroke (width 0) (type default)))
 (symbol
  (lib_id "power:GND")
  (at 39.37 149.86 0)
  (unit 1)
  (body_style 1)
  (exclude_from_sim no)
  (in_bom yes)
  (on_board yes)
  (dnp no)
  (property
   "Reference"
   "#PWR004" (at 39.37 149.86 0) (effects (font (size 1.27 1.27)) (justify left) (hide yes)))
  (property
   "Value"
   "AGND" (at 39.37 154.94 0) (effects (font (size 1.27 1.27))))
  (property
   "Footprint"
   "" (at 39.37 149.86 0) (effects (font (size 1.27 1.27)) (justify left) (hide yes)))
  (property
   "Datasheet"
   "" (at 39.37 149.86 0) (effects (font (size 1.27 1.27)) (justify left) (hide yes)))
  (pin
   "1")
  (instances (project
    "filtro-HPF" (path
    "/7a3f7285-eb38-561d-91e0-6ac4030fed34/9e66d3da-4fb2-530f-bc25-a22deb5ec03e" (reference "#PWR004") (unit 1)))))
 (symbol
  (lib_id "Amplifier_Operational:TL074")
  (at 35.56 180.34 0)
  (unit 4)
  (body_style 1)
  (exclude_from_sim no)
  (in_bom yes)
  (on_board yes)
  (dnp no)
  (property
   "Reference"
   "U1" (at 33.02 175.26 0) (effects (font (size 1.27 1.27)) (justify left)))
  (property
   "Value"
   "OPA1654AIDR" (at 33.02 185.42 0) (effects (font (size 1.27 1.27)) (justify left)))
  (property
   "Footprint"
   "Package_SO:SOIC-14_3.9x8.7mm_P1.27mm" (at 35.56 180.34 0) (effects (font (size 1.27 1.27)) (justify left) (hide yes)))
  (property
   "Datasheet"
   "" (at 35.56 180.34 0) (effects (font (size 1.27 1.27)) (justify left) (hide yes)))
  (property
   "Nota"
   "FREQ: buffer del pot, shaper, offset, buffer della base dei Q1" (at 35.56 180.34 0) (effects (font (size 1.27 1.27)) (justify left) (hide yes)))
  (pin
   "12")
  (pin
   "13")
  (pin
   "14")
  (instances (project
    "filtro-HPF" (path
    "/7a3f7285-eb38-561d-91e0-6ac4030fed34/9e66d3da-4fb2-530f-bc25-a22deb5ec03e" (reference "U1") (unit 4)))))
 (wire
  (pts (xy 21.59 149.86) (xy 21.59 153.67))
  (stroke (width 0) (type default)))
 (wire
  (pts (xy 21.59 153.67) (xy 17.78 153.67))
  (stroke (width 0) (type default)))
 (wire
  (pts (xy 27.94 149.86) (xy 27.94 177.8))
  (stroke (width 0) (type default)))
 (wire
  (pts (xy 55.88 43.18) (xy 55.88 50.8))
  (stroke (width 0) (type default)))
 (wire
  (pts (xy 55.88 50.8) (xy 35.56 50.8))
  (stroke (width 0) (type default)))
 (wire
  (pts (xy 35.56 50.8) (xy 35.56 48.26))
  (stroke (width 0) (type default)))
 (wire
  (pts (xy 170.18 40.64) (xy 170.18 62.23))
  (stroke (width 0) (type default)))
 (wire
  (pts (xy 170.18 62.23) (xy 144.78 62.23))
  (stroke (width 0) (type default)))
 (wire
  (pts (xy 121.92 52.07) (xy 121.92 46.99))
  (stroke (width 0) (type default)))
 (wire
  (pts (xy 121.92 46.99) (xy 80.01 46.99))
  (stroke (width 0) (type default)))
 (wire
  (pts (xy 80.01 46.99) (xy 80.01 53.34))
  (stroke (width 0) (type default)))
 (wire
  (pts (xy 80.01 53.34) (xy 60.96 53.34))
  (stroke (width 0) (type default)))
 (wire
  (pts (xy 134.62 52.07) (xy 134.62 43.18))
  (stroke (width 0) (type default)))
 (wire
  (pts (xy 134.62 43.18) (xy 81.28 43.18))
  (stroke (width 0) (type default)))
 (wire
  (pts (xy 218.44 44.45) (xy 182.88 44.45))
  (stroke (width 0) (type default)))
 (wire
  (pts (xy 182.88 44.45) (xy 182.88 40.64))
  (stroke (width 0) (type default)))
 (wire
  (pts (xy 214.63 44.45) (xy 214.63 33.02))
  (stroke (width 0) (type default)))
 (wire
  (pts (xy 214.63 33.02) (xy 264.16 33.02))
  (stroke (width 0) (type default)))
 (wire
  (pts (xy 264.16 33.02) (xy 264.16 40.64))
  (stroke (width 0) (type default)))
 (wire
  (pts (xy 182.88 44.45) (xy 182.88 111.76))
  (stroke (width 0) (type default)))
 (wire
  (pts (xy 182.88 111.76) (xy 24.13 111.76))
  (stroke (width 0) (type default)))
 (wire
  (pts (xy 24.13 111.76) (xy 24.13 115.57))
  (stroke (width 0) (type default)))
 (wire
  (pts (xy 24.13 115.57) (xy 20.32 115.57))
  (stroke (width 0) (type default)))
 (wire
  (pts (xy 17.78 146.05) (xy 30.48 146.05))
  (stroke (width 0) (type default)))
 (wire
  (pts (xy 30.48 146.05) (xy 30.48 113.03))
  (stroke (width 0) (type default)))
 (wire
  (pts (xy 30.48 113.03) (xy 243.84 113.03))
  (stroke (width 0) (type default)))
 (wire
  (pts (xy 243.84 113.03) (xy 243.84 50.8))
  (stroke (width 0) (type default)))
 (wire
  (pts (xy 27.94 182.88) (xy 27.94 187.96))
  (stroke (width 0) (type default)))
 (wire
  (pts (xy 27.94 187.96) (xy 45.72 187.96))
  (stroke (width 0) (type default)))
 (wire
  (pts (xy 45.72 187.96) (xy 45.72 180.34))
  (stroke (width 0) (type default)))
 (wire
  (pts (xy 45.72 180.34) (xy 43.18 180.34))
  (stroke (width 0) (type default)))
 (junction
  (at 170.18 40.64)
  (diameter 0)
  (color 0 0 0 0))
 (junction
  (at 21.59 149.86)
  (diameter 0)
  (color 0 0 0 0))
 (junction
  (at 27.94 149.86)
  (diameter 0)
  (color 0 0 0 0))
 (junction
  (at 55.88 43.18)
  (diameter 0)
  (color 0 0 0 0))
 (junction
  (at 121.92 52.07)
  (diameter 0)
  (color 0 0 0 0))
 (junction
  (at 134.62 52.07)
  (diameter 0)
  (color 0 0 0 0))
 (junction
  (at 214.63 44.45)
  (diameter 0)
  (color 0 0 0 0))
 (junction
  (at 24.13 111.76)
  (diameter 0)
  (color 0 0 0 0))
 (junction
  (at 182.88 44.45)
  (diameter 0)
  (color 0 0 0 0))
 (global_label
  "FW"
  (shape passive)
  (at 33.02 40.64 180)
  (fields_autoplaced yes)
  (effects (font (size 1 1)) (justify right)))
 (global_label
  "-REF5"
  (shape passive)
  (at 114.3 52.07 180)
  (fields_autoplaced yes)
  (effects (font (size 1 1)) (justify right)))
 (global_label
  "+REF5"
  (shape passive)
  (at 20.32 92.71 90)
  (fields_autoplaced yes)
  (effects (font (size 1 1)) (justify left)))
 (global_label
  "VB1"
  (shape passive)
  (at 27.94 182.88 180)
  (fields_autoplaced yes)
  (effects (font (size 1 1)) (justify right))))
